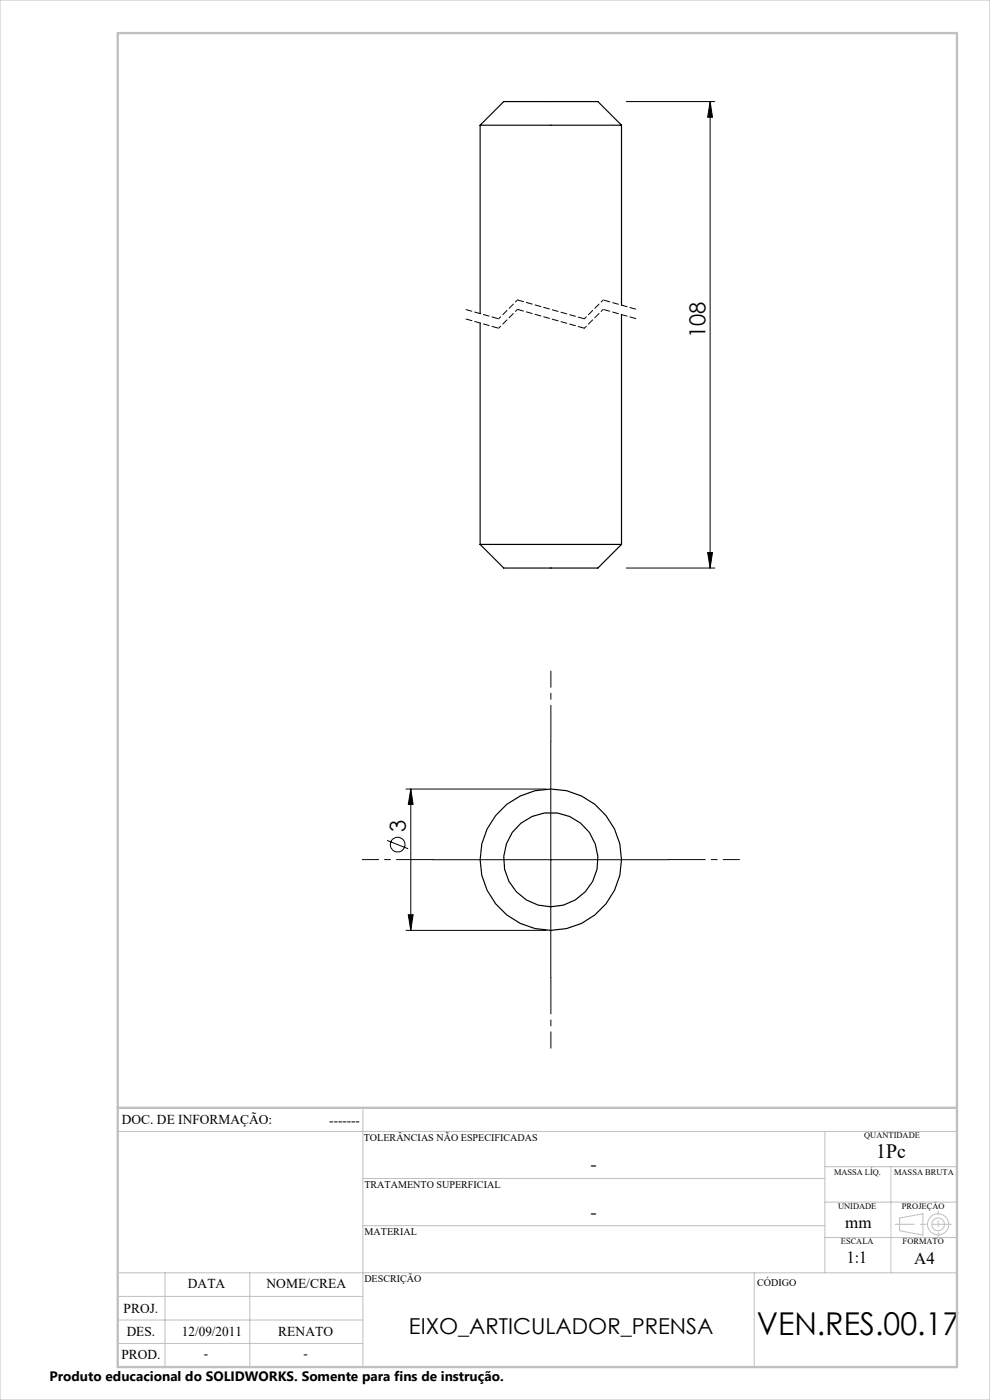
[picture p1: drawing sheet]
<svg xmlns="http://www.w3.org/2000/svg" width="210mm" height="297mm" viewBox="0 0 210 297" stroke-linecap="round" stroke-linejoin="round" font-family="sans-serif">
<g fill="none" stroke="#000" stroke-width=".21">
<path d="M132.9 21.6h18.7M150.6 21.6l.5 3.3h-1zM150.6 21.6v98.9M150.1 117.2h1l-.5 3.3zM132.9 120.5h18.7M116.8 157.4v50M82.1 178.3l4.5 1.8M86.1 167.4h29.8M87.1 167.4l.5 3.3h-1zM87.1 167.4v30M86.1 197.4h29.8M86.6 194.1h1l-.5 3.3z"/>
<path d="M91.8 182.4h50.1"/>
<circle cx="84.3" cy="179.2" r="1.55"/>
</g>
<g fill="none" stroke="#c0c0c0" stroke-width=".21">
<path d="M0 0h210v297h-210zM77 235v55M25 240h178M77 250h98M175 240v30M175 255h28M175 247.5h28M189 247.5v22.5M190.8 258.4l5-.9v4.5l-5-.9zM25 275h52M25 270h178M35 270v20"/>
<path d="M53 270v20M77 260h98M160 270v20M175 262.5h28M25 285h52M25 280h52"/>
<circle cx="199" cy="259.7" r="1.34"/>
<circle cx="199" cy="259.7" r="2.25"/>
</g>
<path d="M116.9 157.4v-15M91.9 182.4h-15M141.9 182.4h15M116.9 207.4v15" fill="none" stroke="#000" stroke-width=".21" stroke-dasharray="15.2 1.3 1.3 1.3" stroke-dashoffset="7.5"/>
<path d="M105.8 69.6l-7.1-2M105.8 67.6l-7.1-2M135 67.6l-7.1-2M135 65.6l-7.1-2" fill="none" stroke="#000" stroke-width=".21" stroke-dasharray="1.3 .6" stroke-dashoffset="-.2"/>
<path d="M109.8 65.6l-4 4M109.8 63.6l-4 4M127.9 65.6l-4 4M127.9 63.6l-4 4" fill="none" stroke="#000" stroke-width=".21" stroke-dasharray="1.3 .6" stroke-dashoffset=".7"/>
<path d="M123.9 69.6l-14.1-4M123.9 67.6l-14.1-4" fill="none" stroke="#000" stroke-width=".21" stroke-dasharray="1.3 .6" stroke-dashoffset="-.1"/>
<path d="M201.8 259.7h-11.9" fill="none" stroke="#c0c0c0" stroke-width=".21" stroke-dasharray="15.2 1.3 1.3 1.3" stroke-dashoffset="11.2"/>
<path d="M199 256.9v5.4" fill="none" stroke="#c0c0c0" stroke-width=".21" stroke-dasharray="15.2 1.3 1.3 1.3" stroke-dashoffset="14.4"/>
<path d="M25 7h178v283h-178zM25 235h178" fill="none" stroke="#c0c0c0" stroke-width=".5"/>
<path d="M150.1 117.2h1l-.5 3.3zM150.6 21.6l.5 3.3h-1zM86.6 194.1h1l-.5 3.3zM87.1 167.4l.5 3.3h-1z" fill="#000"/>
<g fill="none" stroke="#000" stroke-width=".25">
<path d="M101.8 26.6h30M101.8 26.6l5.1-5h19.9l5 5M101.8 26.6v39.9M131.8 26.6v38.2M101.8 68.5v47M131.8 66.7v48.8M101.8 115.5h30M101.8 115.5l5.1 5h19.9l5-5"/>
<circle cx="116.8" cy="182.4" r="10"/>
<circle cx="116.8" cy="182.4" r="15"/>
</g>
<text font-size="6.7" x="160.5" y="283.1">VEN.RES.00.17</text>
<g font-size="4.7">
<text x="149.6" y="71.8" transform="rotate(-90 149.6 71.8)">108</text>
<text x="86.1" y="176.6" transform="rotate(-90 86.1 176.6)">3</text>
<text x="86.7" y="283.1">EIXO_ARTICULADOR_PRENSA</text>
</g>
<text font-size="4.3" x="185.9" y="245.8">1Pc</text>
<g font-size="4">
<text x="125.2" y="248.4">-</text>
<text x="125.2" y="258.6">-</text>
</g>
<g font-size="3.6">
<text x="179.3" y="260.6">mm</text>
<text x="179.6" y="267.9">1:1</text>
<text x="193.9" y="268.1">A4</text>
</g>
<g font-size="2.9">
<text x="25.9" y="238.4">DOC. DE INFORMAÇÃO:</text>
<text x="69.8" y="238.6">-------</text>
<text x="39.9" y="273.2">DATA</text>
<text x="56.5" y="273.2">NOME/CREA</text>
<text x="26.2" y="278.6">PROJ.</text>
<text x="26.9" y="283.4">DES.</text>
<text x="38.6" y="283.4">12/09/2011</text>
<text x="59" y="283.4">RENATO</text>
<text x="10.5" y="292.9">Produto educacional do SOLIDWORKS. Somente para fins de instrução.</text>
<text x="25.7" y="288.3">PROD.</text>
<text x="43.3" y="288">-</text>
<text x="64.4" y="288">-</text>
</g>
<g font-size="2.2">
<text x="77.2" y="242.1">TOLERÂNCIAS NÃO ESPECIFICADAS</text>
<text x="77.3" y="251.9">TRATAMENTO SUPERFICIAL</text>
<text x="77.3" y="261.9">MATERIAL</text>
<text x="77.3" y="272.1">DESCRIÇÃO</text>
<text x="160.6" y="272.8">CÓDIGO</text>
</g>
<g font-size="1.8">
<text x="183.3" y="241.4">QUANTIDADE</text>
<text x="176.9" y="249.2">MASSA LÍQ.</text>
<text x="189.7" y="249.2">MASSA BRUTA</text>
<text x="177.8" y="256.5">UNIDADE</text>
<text x="191.3" y="256.5">PROJEÇÃO</text>
<text x="178.4" y="264">ESCALA</text>
<text x="191.5" y="264">FORMATO</text>
</g>
</svg>
